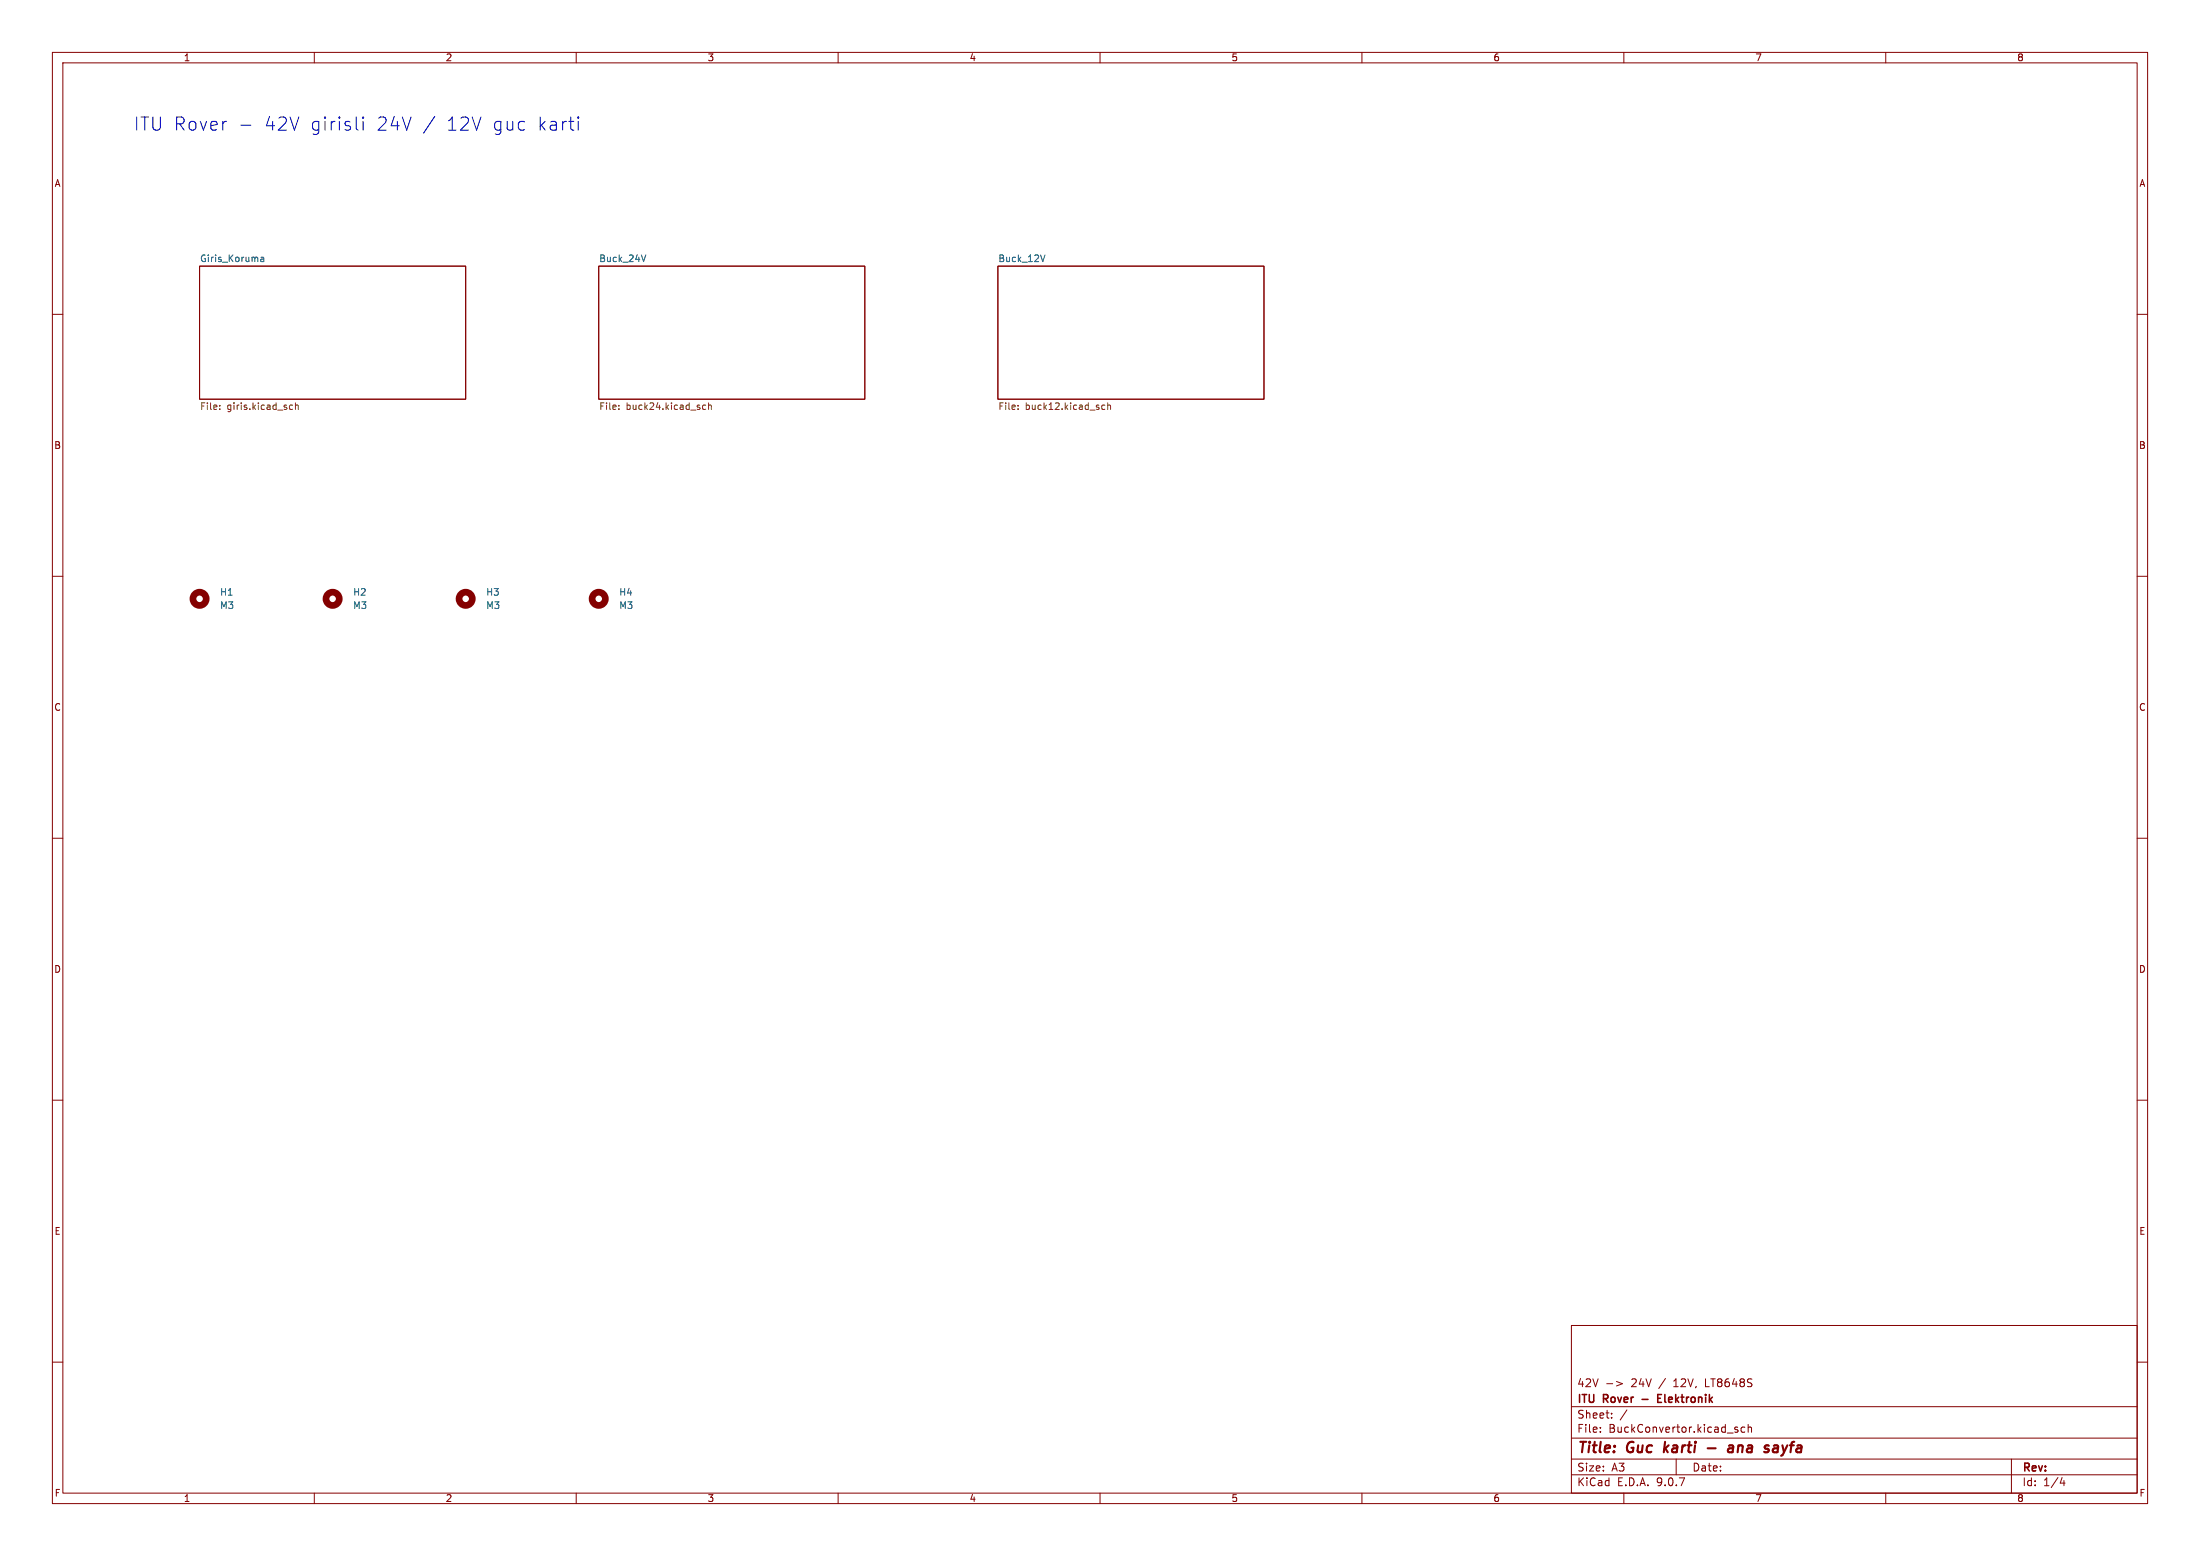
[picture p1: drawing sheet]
<svg xmlns="http://www.w3.org/2000/svg" width="420mm" height="297mm" viewBox="0 0 420 297" stroke-linecap="round" stroke-linejoin="round" font-family="sans-serif">
<g fill="none" stroke="#840000" stroke-width=".19">
<path d="M10 10h400v277h-400zM12 12h396v273h-396zM60 10v2M110 10v2M160 10v2M210 10v2M260 10v2M310 10v2M360 10v2M38.1 50.8h50.8v25.4h-50.8zM114.3 50.8h50.8v25.4h-50.8zM190.5 50.8h50.8v25.4h-50.8z"/>
<path d="M10 60h2M408 60h2M10 110h2M408 110h2M10 160h2M408 160h2M10 210h2M408 210h2M300 253h108v32h-108zM10 260h2M300 278.5h108M300 274.5h108"/>
<path d="M300 268.5h108M305.5 273.2v.2M305.5 272.5v.1M306.7 264.1h1.2M307.7 270.5v.2M307.7 269.8v.1M308.6 263.7l1.1 .4-1.1 .4M310.6 269.1l-1.3 1.9M320 278.5v3M331.2 272.8l.5 .2 .1 .1-.1 .2-.4 .1M331.2 272.5h.5M333.1 272.5l-.4-.1-.3 .3 .1 .6h.6"/>
<path d="M333.7 272.5l.2-.1 .4 .1 .1 .9M333.7 271.9v1.5M384 278.5v6.5M408 260h2M60 285v2M110 285v2M160 285v2M210 285v2M260 285v2M300 281.5h108M310 285v2M360 285v2"/>
<path d="M393.7 282l-.4 1.1h.9M394 282.6v1"/>
</g>
<path d="M317.9 275.2l-.3 2M318.5 275.9l-.8 .7M326 276.4h1.5M330.1 276h.7v1.2M330.9 276.3l-.7 .1a.4 .4 0 0 0-.3 .4 .4 .4 0 0 0 .2 .4l.7-.1M338.6 276h.8M339.4 276.3l-.6 .1a.4 .4 0 0 0-.4 .4 .4 .4 0 0 0 .3 .4l.6-.1" fill="none" stroke="#840000" stroke-width=".4"/>
<path d="M316.5 266.9h.5M317.2 266.2h-.7v1.5h.7" fill="none" stroke="#840000" stroke-width=".3"/>
<path d="M49.8 49.2h.5l.1 .7M50.4 49.4l-.5 .1-.1 .1 .1 .3h.5M123.3 48.7l-.4 1.2M199.5 48.7l-.4 1.2" fill="none" stroke="#006464" stroke-width=".19"/>
<g fill="none" stroke="#725600" stroke-width=".19">
<path d="M41.9 78v.2M41.9 77.4v.1M55.4 78.1h.5M55.4 77.4h.5M56.4 77.4l.2-.1 .3 .1v.8M56.4 76.9v1.3M118.1 78v.2M118.1 77.4v.1M134.7 77.4l-.3-.1-.3 .3 .1 .5h.5M135.3 77.4l.1-.1 .3 .1 .1 .8M135.3 76.9v1.3M194.3 78v.2"/>
<path d="M194.3 77.4v.1M210.9 77.4l-.3-.1-.3 .3 .1 .5h.5M211.5 77.4l.1-.1 .3 .1 .1 .8M211.5 76.9v1.3"/>
</g>
<g fill="none" stroke="#840000" stroke-width="1.3">
<circle cx="38.1" cy="114.3" r="1.27"/>
<circle cx="63.5" cy="114.3" r="1.27"/>
<circle cx="88.9" cy="114.3" r="1.27"/>
<circle cx="114.3" cy="114.3" r="1.27"/>
</g>
<path d="M46 23.9h1.9M68 22.3v2.2l.4 .3M69.3 22.3v.3M69.3 23.2v1.6M69.3 22.3l-.1 .2 .1 .1M69.3 22.3l.1 .2-.1 .1M83 22.2l-2.1 3.2M110.4 22.3v.3M110.4 23.2v1.6M110.4 22.3l-.1 .2 .1 .1M110.4 22.3l.1 .2-.1 .1" fill="none" stroke="#0000c2" stroke-width=".19"/>
<g font-size="3.5" fill="#0000c2">
<text x="25.4" y="25.2">ITU Rover</text>
<text x="50.2" y="25.2">42V</text>
<text x="58.9" y="25.2">girisli</text>
<text x="71.5" y="25.2">24V</text>
<text x="84.7" y="25.2">12V</text>
<text x="93.5" y="25.2">guc</text>
<text x="102" y="25.2">karti</text>
</g>
<g font-size="2.8" fill="#840000">
<text x="301" y="277.9">Title:</text>
<text x="310.6" y="277.9">Guc</text>
<text x="318.5" y="277.9">karti</text>
<text x="332.4" y="277.9">ana</text>
<text x="340.1" y="277.9">sayfa</text>
</g>
<g font-size="2.1" fill="#840000">
<text x="301" y="268.2">ITU</text>
<text x="301" y="265">42V</text>
<text x="306.2" y="268.2">Rover</text>
<text x="311.4" y="265">24V</text>
<text x="314.1" y="268.2">-</text>
<text x="316.9" y="265">/</text>
<text x="317.7" y="268.2">Elektronik</text>
<text x="319.8" y="265">12V,</text>
<text x="325.9" y="265">LT8648S</text>
<text x="301" y="273.7">File:</text>
<text x="301" y="271">Sheet:</text>
<text x="307.1" y="273.7">BuckConvertor.kicad_sch</text>
<text x="301" y="281.1">Size:</text>
<text x="307.6" y="281.1">A3</text>
<text x="323" y="281.1">Date:</text>
<text x="386" y="281.3">Rev:</text>
<text x="301" y="283.9">KiCad</text>
<text x="308.7" y="283.9">E.D.A.</text>
<text x="316.3" y="283.9">9.0.7</text>
<text x="386" y="283.9">Id:</text>
<text x="390.1" y="283.9">1/4</text>
</g>
<g font-size="1.8" fill="#840000">
<text x="35" y="11.9">1</text>
<text x="85" y="11.9">2</text>
<text x="135" y="11.9">3</text>
<text x="185" y="11.9">4</text>
<text x="235" y="11.9">5</text>
<text x="285" y="11.9">6</text>
<text x="335" y="11.9">7</text>
<text x="385" y="11.9">8</text>
<text x="10.3" y="35.9">A</text>
<text x="408.3" y="35.9">A</text>
<text x="10.3" y="85.9">B</text>
<text x="408.2" y="85.9">B</text>
<text x="10.3" y="135.9">C</text>
<text x="408.2" y="135.9">C</text>
<text x="10.3" y="185.9">D</text>
<text x="408.2" y="185.9">D</text>
<text x="10.3" y="235.9">E</text>
<text x="408.3" y="235.9">E</text>
<text x="10.3" y="285.9">F</text>
<text x="35" y="286.9">1</text>
<text x="85" y="286.9">2</text>
<text x="135" y="286.9">3</text>
<text x="185" y="286.9">4</text>
<text x="235" y="286.9">5</text>
<text x="285" y="286.9">6</text>
<text x="335" y="286.9">7</text>
<text x="385" y="286.9">8</text>
<text x="408.3" y="285.9">F</text>
</g>
<g font-size="1.8" fill="#006464">
<text x="38.1" y="50.1">Giris_Koruma</text>
<text x="114.3" y="50.1">Buck_24V</text>
<text x="190.5" y="50.1">Buck_12V</text>
<text x="41.9" y="113.9">H1</text>
<text x="67.3" y="113.9">H2</text>
<text x="92.7" y="113.9">H3</text>
<text x="118.1" y="113.9">H4</text>
<text x="41.9" y="116.4">M3</text>
<text x="67.3" y="116.4">M3</text>
<text x="92.7" y="116.4">M3</text>
<text x="118.1" y="116.4">M3</text>
</g>
<g font-size="1.8" fill="#725600">
<text x="38.1" y="78.6">File:</text>
<text x="43.3" y="78.6">giris.kicad_sch</text>
<text x="114.3" y="78.6">File:</text>
<text x="119.5" y="78.6">buck24.kicad_sch</text>
<text x="190.5" y="78.6">File:</text>
<text x="195.7" y="78.6">buck12.kicad_sch</text>
</g>
</svg>
